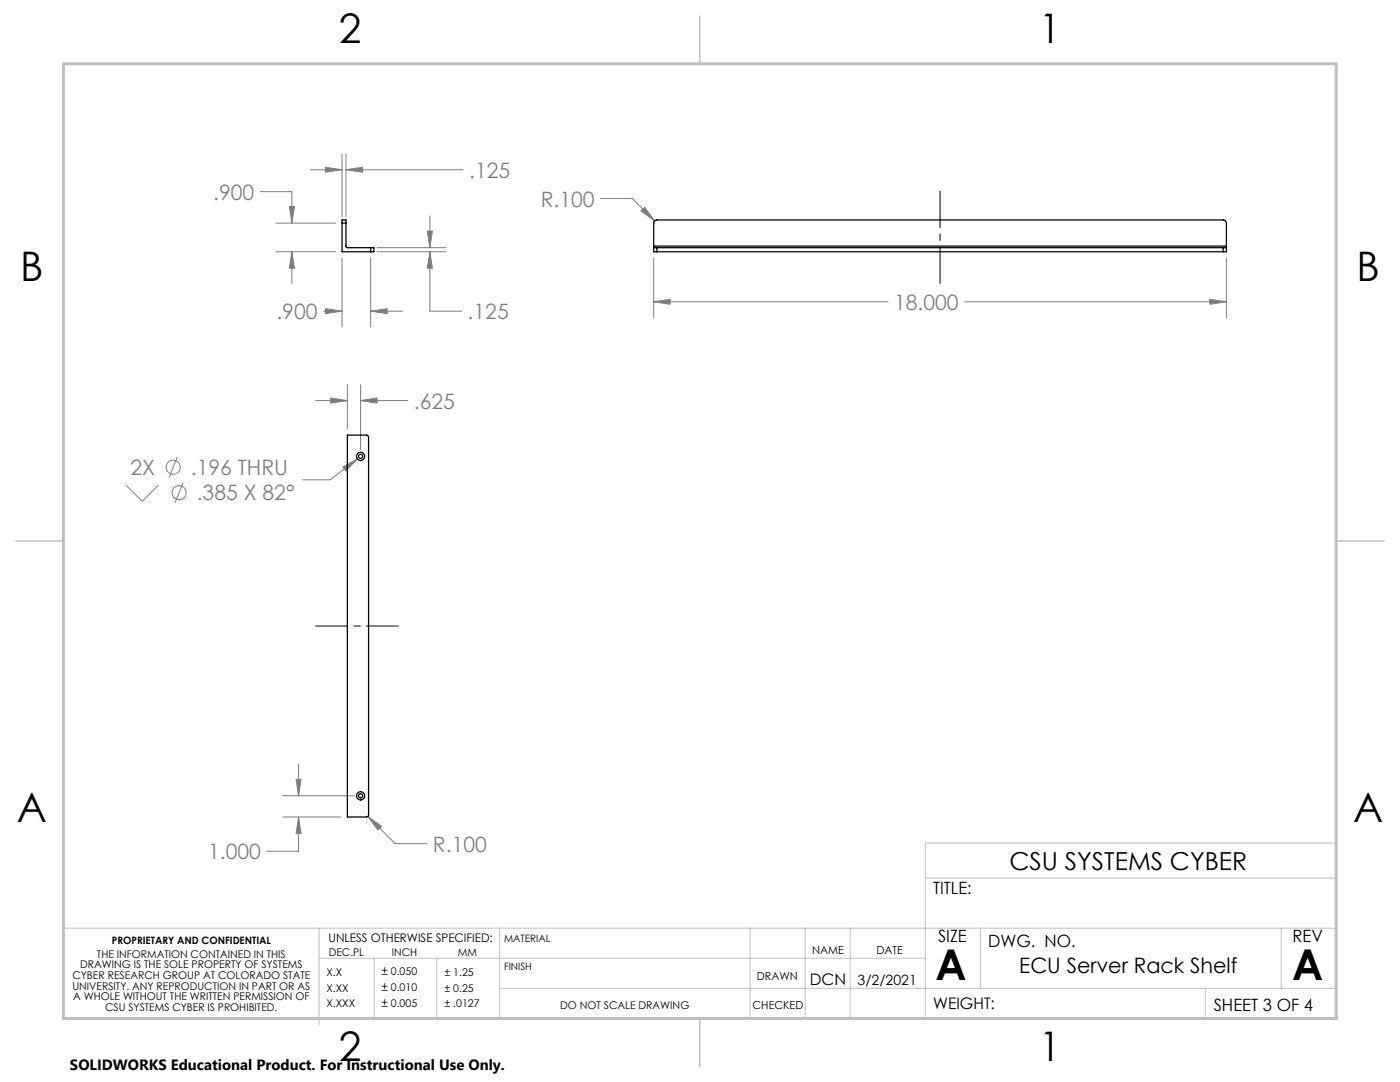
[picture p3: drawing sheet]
<svg xmlns="http://www.w3.org/2000/svg" width="279mm" height="216mm" viewBox="0 0 279 216" stroke-linecap="round" stroke-linejoin="round" font-family="sans-serif">
<g fill="none" stroke="#808080" stroke-width=".2">
<path d="M51.9 38.2h6.3v6.3M61.9 33.9h6.4M64.9 33.4l3.4 .5-3.4 .5zM68.3 30.7v12.6M69 33.9l3.4-.5v1zM69 30.7v12.6M69 33.9h23.4M119.8 39.6h6.4l4.4 4.5M55.1 44.5h11.9M55.1 50.2h11.9M57.7 41.2h1.1l-.6 3.3zM58.2 50.2l.6 3.3h-1.1z"/>
<path d="M58.2 50.2v6.4M68.3 51.5v13.8M74 51.5v13.8M75.2 50.2h13.8M75.2 49.4h13.8M85.3 46.1h1l-.5 3.3zM85.8 50.2l.5 3.3h-1zM85.8 50.2v11.9h6.3M85.8 43.1v6.3M128.7 41.3l1.9 2.8-2.7-2zM130.5 51.5v11.9M241.4 59.7l3.4 .5-3.4 .5z"/>
<path d="M244.8 51.5v11.9M63 79.9h6.3M64.5 62.1h3.8M64.9 61.6l3.4 .5-3.4 .5zM66 79.4l3.3 .5-3.3 .5zM69.3 76.8v8.7M72 79.9l3.2-.5v1zM72 76.8v13M72 79.9h9.4M74 62.1l3.3-.5v1zM74 62.1h6.3M130.5 60.2l3.2-.5v1z"/>
<path d="M130.5 60.2h46.7M192.5 60.2h52.3M25.2 96.8l3.2 3.2 3.2-3.2M35.3 91.2l-1.5 4M36.5 96.3l-1.6 4M68.4 93.2l2.9-1.6-2.3 2.4zM71.3 91.6l-5.4 4.1h-5.5M56.4 158.8h14.3M59.1 155.5h1l-.5 3.3zM59.6 152.4v6.4M56.4 163h11.7M59.6 163l.5 3.3h-1z"/>
<path d="M59.6 163v6.9h-6.4M73.4 162.9l2.7 2-.7 .7zM73.4 162.9l5.4 5.4h6.4"/>
<circle cx="34.6" cy="93.2" r="1.42"/>
<circle cx="35.7" cy="98.3" r="1.41"/>
</g>
<path d="M63 124.9h16.5" fill="none" stroke="#000" stroke-width=".2" stroke-dasharray="15.2 1.3 1.3 1.3" stroke-dashoffset="8.9"/>
<path d="M187.6 56.6v-18.5" fill="none" stroke="#000" stroke-width=".2" stroke-dasharray="15.2 1.3 1.3 1.3" stroke-dashoffset="7.9"/>
<g fill="none" stroke="#c0c0c0" stroke-width=".2">
<path d="M184.7 175.2h82M266.7 168.2h-82v35M12.7 185.2h254M63.7 191.2h121M63.7 185.2v19.3M74.7 191.2v12M87.2 191.2v12M99.7 185.2v18M99.7 197.2h167M149.7 185.2v18M160.7 185.2v18M169.7 185.2v18"/>
<path d="M195.7 185.2v12M240.6 197.2v6M255.7 185.2v12M14.8 203.2h239.9"/>
</g>
<path d="M139.7 3.2v9.5M3.1 107.9h9.6M266.7 107.9h9.5M139.7 203.2v9.6" fill="none" stroke="#c0c0c0" stroke-width=".3"/>
<path d="M12.7 12.7h254v190.5h-254z" fill="none" stroke="#c0c0c0" stroke-width=".6"/>
<path d="M64.9 61.6l3.4 .5-3.4 .5zM74 62.1l3.3-.5v1zM57.7 41.2h1.1l-.6 3.3zM58.2 50.2l.6 3.3h-1.1zM85.3 46.1h1l-.5 3.3zM85.8 50.2l.5 3.3h-1zM69 33.9l3.4-.5v1zM64.9 33.4l3.4 .5-3.4 .5zM59.1 155.5h1l-.5 3.3zM59.6 163l.5 3.3h-1zM72 79.9l3.2-.5v1zM66 79.4l3.3 .5-3.3 .5zM68.4 93.2l.6 .8 2.3-2.4zM73.4 162.9l2 2.7 .7-.7zM128.7 41.3l-.8 .8 2.7 2zM130.5 60.2l3.2-.5v1zM241.4 59.7l3.4 .5-3.4 .5z" fill="#808080"/>
<g fill="none" stroke="#000" stroke-width=".25">
<path d="M68.3 44.5v-.6h.7v.6M68.3 44.5h.7M68.3 44.5v5.7h5.7M69 44.5v4.6l.2 .3h4.8M74 49.4h.6v.8h-.6M74 49.4v.8M130.5 49.4h.6M130.5 49.4v.8h.6M130.5 49.1v.3M130.5 49.1v-4.6a.6 .6 0 0 1 .6-.6h113a.66 .66 0 0 1 .7 .6v4.6M130.5 49.1h114.3M131.1 49.4h113"/>
<path d="M131.1 50.2h113M131.1 49.4v.8M244.1 49.4h.7M244.1 49.4v.8M244.8 49.4v.8h-.7M244.8 49.1v.3M69.3 86.8h3.8l.3 .1 .2 .3v75.5l-.4 .3h-3.9z"/>
<circle cx="71.9" cy="91.1" r=".42"/>
<circle cx="72" cy="91.1" r=".82"/>
<circle cx="71.9" cy="158.8" r=".42"/>
<circle cx="72" cy="158.8" r=".82"/>
</g>
<g font-size="8.5">
<text x="186.7" y="195.5">A</text>
<text x="257.9" y="195.5">A</text>
</g>
<g font-size="8.1">
<text x="67.6" y="8.5">2</text>
<text x="207.3" y="8.5">1</text>
<text x="4" y="56.2">B</text>
<text x="270.7" y="56.2">B</text>
<text x="3.3" y="164.1">A</text>
<text x="270" y="164.1">A</text>
<text x="67.6" y="211.7">2</text>
<text x="207.3" y="211.7">1</text>
</g>
<text font-size="4.9" x="201.5" y="173.7">CSU SYSTEMS CYBER</text>
<g font-size="4.2" fill="#808080">
<text x="93.6" y="35.5">.125</text>
<text x="42.5" y="39.8">.900</text>
<text x="107.9" y="41.2">R.100</text>
<text x="55.2" y="63.7">.900</text>
<text x="93.3" y="63.7">.125</text>
<text x="178.4" y="61.8">18.000</text>
<text x="82.6" y="81.5">.625</text>
<text x="26" y="94.8">2X</text>
<text x="38.1" y="94.8">.196 THRU</text>
<text x="39.3" y="99.9">.385 X 82°</text>
<text x="41.5" y="171.4">1.000</text>
<text x="86.4" y="169.9">R.100</text>
</g>
<text font-size="4.2" x="203.4" y="194.2">ECU Server Rack Shelf</text>
<g font-size="3.4">
<text x="186.2" y="178.4">TITLE:</text>
<text x="187.2" y="187.9">SIZE</text>
<text x="197.2" y="188.9">DWG. NO.</text>
<text x="257.9" y="187.9">REV</text>
<text x="242.2" y="201.7">SHEET 3 OF 4</text>
</g>
<g font-size="3.2">
<text x="161.6" y="196.6">DCN</text>
<text x="186.2" y="201.3">WEIGHT:</text>
</g>
<text font-size="3" x="14" y="213.5">SOLIDWORKS Educational Product. For Instructional Use Only.</text>
<text font-size="2.8" x="171.2" y="196.6">3/2/2021</text>
<g font-size="2.4">
<text x="65.6" y="187.9">UNLESS OTHERWISE SPECIFIED:</text>
<text x="76.1" y="194.6">± 0.050</text>
<text x="76.1" y="197.8">± 0.010</text>
<text x="76.1" y="201">± 0.005</text>
</g>
<g font-size="2.2">
<text x="162.1" y="190.4">NAME</text>
<text x="174.9" y="190.4">DATE</text>
<text x="151" y="195.6">DRAWN</text>
<text x="150.2" y="201.4">CHECKED</text>
</g>
<g font-size="2.1">
<text x="19.4" y="191.1">THE INFORMATION CONTAINED IN THIS</text>
<text x="65.6" y="190.7">DEC.PL</text>
<text x="78.2" y="190.7">INCH</text>
<text x="91.4" y="190.7">MM</text>
<text x="14.4" y="195.4">CYBER RESEARCH GROUP AT COLORADO STATE</text>
<text x="14.5" y="197.5">UNIVERSITY. ANY REPRODUCTION IN PART OR AS</text>
<text x="16" y="193.2">DRAWING IS THE SOLE PROPERTY OF SYSTEMS</text>
<text x="65.1" y="194.8">X.X</text>
<text x="65.1" y="197.9">X.XX</text>
<text x="88.7" y="194.8">± 1.25</text>
<text x="88.7" y="197.9">± 0.25</text>
<text x="14.6" y="199.6">A WHOLE WITHOUT THE WRITTEN PERMISSION OF</text>
<text x="21" y="201.7">CSU SYSTEMS CYBER IS PROHIBITED.</text>
<text x="65.1" y="201">X.XXX</text>
<text x="88.7" y="201">± .0127</text>
<text x="111.8" y="201.3">DO NOT SCALE DRAWING</text>
</g>
<g font-size="2">
<text x="22.3" y="188.4">PROPRIETARY AND CONFIDENTIAL</text>
<text x="100.6" y="187.9">MATERIAL</text>
<text x="100.6" y="193.5">FINISH</text>
</g>
</svg>
